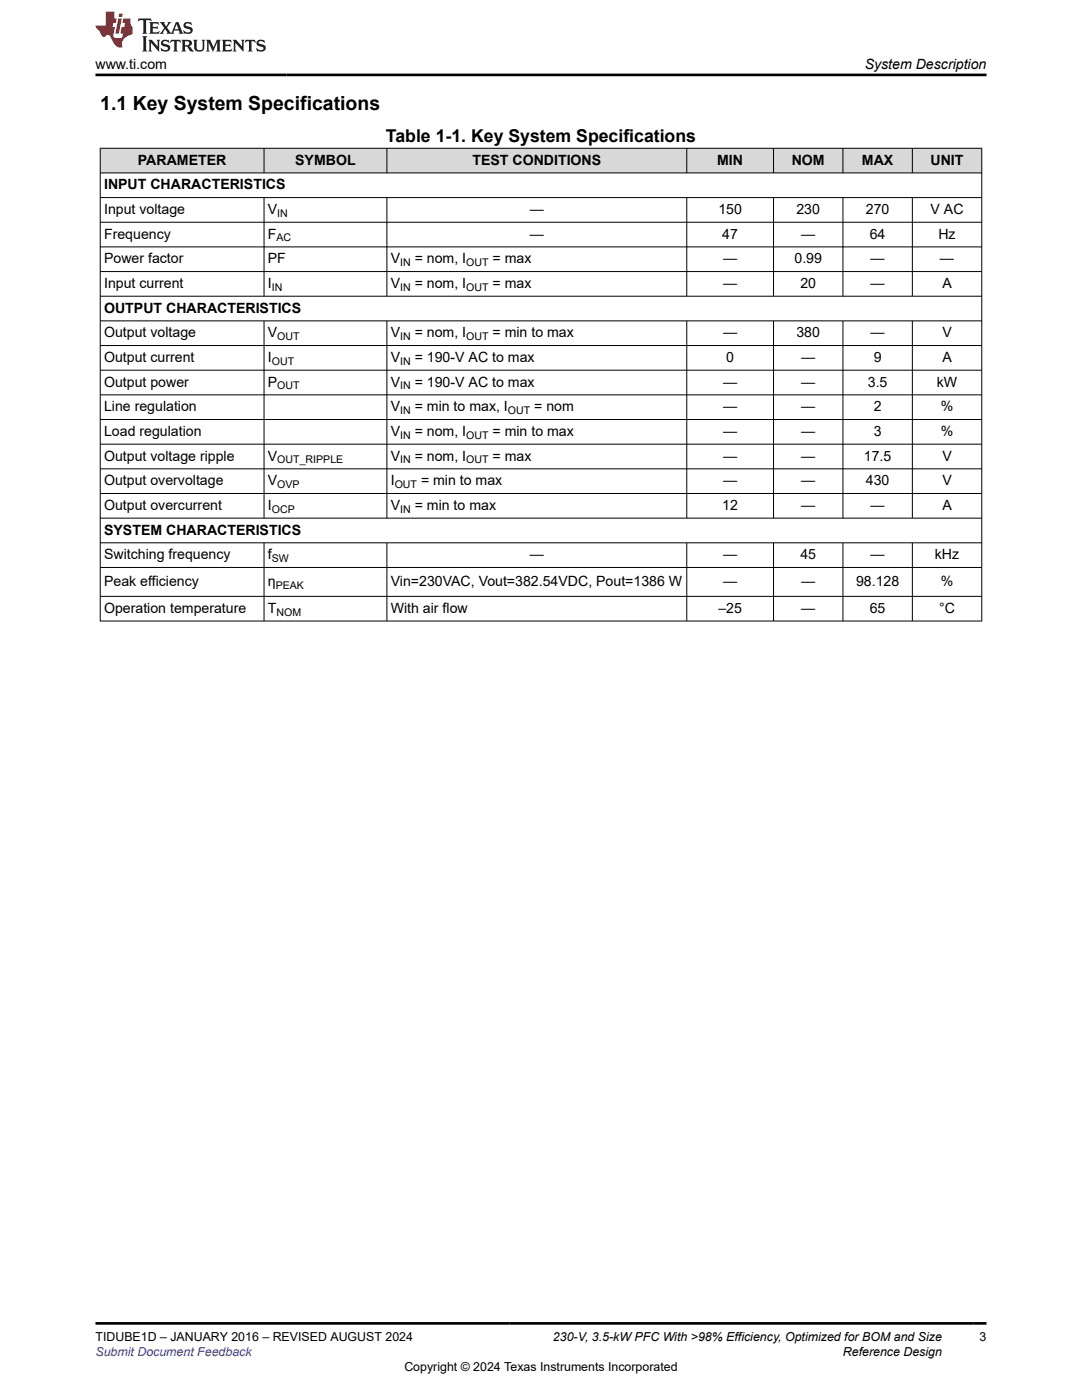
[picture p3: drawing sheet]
<svg xmlns="http://www.w3.org/2000/svg" width="216mm" height="279mm" viewBox="0 0 216 279" stroke-linecap="round" stroke-linejoin="round" font-family="sans-serif">
<g fill="#d8d8d8">
<path d="M20 29.6h175.9v4.9h-175.9z" fill-rule="evenodd"/>
<path d="M20.1 29.7h32.5v4.7h-32.5z" fill-rule="evenodd"/>
<path d="M52.7 29.7h24.4v4.7h-24.4z" fill-rule="evenodd"/>
<path d="M77.3 29.7h59.7v4.7h-59.7z" fill-rule="evenodd"/>
<path d="M137.1 29.7h17.2v4.7h-17.2z" fill-rule="evenodd"/>
<path d="M154.4 29.7h13.7v4.7h-13.7z" fill-rule="evenodd"/>
<path d="M168.3 29.7h13.7v4.7h-13.7z" fill-rule="evenodd"/>
<path d="M182.1 29.7h13.7v4.7h-13.7z" fill-rule="evenodd"/>
</g>
<g fill="none" stroke="#000" stroke-width=".2">
<path d="M19.9 29.6h176.1M19.9 34.5h176.1M19.9 39.4h176.1M20 29.5v94.5M52.7 29.5v5.1M52.7 39.4v19.8M77.2 29.5v5.1M77.2 39.4v19.8M137 29.5v5.1M137 39.4v19.8M154.3 29.5v5.1M154.3 39.4v19.8"/>
<path d="M168.2 29.5v5.1M168.2 39.4v19.8M182 29.5v5.1M182 39.4v19.8M195.9 29.5v94.5M19.9 44.4h176.1M19.9 49.3h176.1M19.9 54.2h176.1M19.9 59.1h176.1M19.9 64h176.1M19.9 69h176.1M19.9 73.9h176.1"/>
<path d="M19.9 78.8h176.1M52.7 64v39.5M77.2 64v39.5M137 64v39.5M154.3 64v39.5M168.2 64v39.5M182 64v39.5M19.9 83.7h176.1M19.9 88.6h176.1M19.9 93.6h176.1M19.9 98.5h176.1M19.9 103.4h176.1"/>
<path d="M19.9 108.3h176.1M19.9 113.3h176.1M19.9 119h176.1M52.7 108.3v15.7M77.2 108.3v15.7M137 108.3v15.7M154.3 108.3v15.7M168.2 108.3v15.7M182 108.3v15.7M19.9 123.9h176.1"/>
</g>
<path d="M27.7 3.7l-.2 .6 .5-.3h.6v.2v2.2l-.2 .3h1l-.2-.3v-2.2v-.2h.5l.5 .3-.1-.6zM29.8 4.4l.2 .4v1.6l-.2 .3h1.9l.1-.5a1.08 1.08 0 0 1-1.3 .1v-.6h.6l.4 .1v-.6l-.4 .2h-.6v-.6l.2-.1a1 1 0 0 1 1 .3l-.1-.6zM31.8 4.4l1 1.2-1 1.1h.9l-.2-.2 .4-.7 .5 .7-.2 .2h1.6l-.2-.2 .1-.4h1l.1 .4-.1 .2h.9l-.2-.3-.8-2h-.5l-1 2.2-.8-1.1 .9-1.1h-.8l.2 .2-.5 .7-.3-.7 .1-.2zM35.2 4.8l.4 1h-.8zM36.8 4.6a.65 .65 0 0 0-.2 .7 .65 .65 0 0 0 .6 .4l.7 .2 .1 .2a.79 .79 0 0 1-.7 .4 .79 .79 0 0 1-.7-.5l.1 .7 .2-.1a.93 .93 0 0 0 1.1 .1 .93 .93 0 0 0 .4-.9 1.46 1.46 0 0 0-1.2-.6l-.1-.4a1.09 1.09 0 0 1 1.2 .2l-.2-.6-.1 .1-.6-.1zM28.4 7.2l.2 .4v2.3l-.2 .4h1l-.2-.4v-2.3l.2-.4zM29.6 7.9l.2 .4v1.6l-.2 .4h.8l-.3-.4v-1.4l1.7 1.8v-2l.2-.4h-.8l.2 .3 .1 1.1-1.2-1.4zM32.3 8.1a.65 .65 0 0 0-.2 .7 .65 .65 0 0 0 .7 .4l.6 .2 .1 .3a.79 .79 0 0 1-.7 .3 .79 .79 0 0 1-.7-.5l.1 .8 .2-.1a.93 .93 0 0 0 1.1 0 .93 .93 0 0 0 .4-.9 1.46 1.46 0 0 0-1.2-.6l-.1-.4a1.09 1.09 0 0 1 1.2 .2l-.2-.6-.1 .1-.6-.1zM34.1 7.9l-.1 .7a.63 .63 0 0 1 .7-.4l.1 1.7-.3 .4h1l-.2-.4v-1.7a.66 .66 0 0 1 .8 .4l-.1-.7zM36.2 7.9l.2 .4v1.6l-.2 .4h.9l-.2-.2v-.8l.5 .1 .1 .1a.79 .79 0 0 0 1.2 .7l-1-1a.61 .61 0 0 0 .6-.6 .61 .61 0 0 0-.5-.6zM36.9 8.3l.2-.1a.47 .47 0 0 1 .5 .1 .47 .47 0 0 1 .1 .5l-.2 .2h-.6zM38.5 7.9l.2 .3a2.27 2.27 0 0 0 .4 1.9 1.04 1.04 0 0 0 1.7-.6v-1.3l.2-.3h-.8l.2 .4v1.2a.6 .6 0 0 1-.6 .5 .6 .6 0 0 1-.6-.5v-1.2l.3-.4zM41.1 7.9l.2 .4v1.6l-.2 .4h.7l-.2-.4v-1.5l.9 1.9 .8-1.9v1.5l-.2 .4h1l-.3-.4v-1.6l.3-.4h-.8l-.7 1.6-.7-1.6zM44.3 7.9l.2 .4v1.6l-.2 .4h1.9l.1-.6a1.09 1.09 0 0 1-1.3 .1v-.6h.6l.4 .2v-.7l-.4 .2h-.6v-.5l.2-.2a1.01 1.01 0 0 1 1 .3l-.1-.6zM46.4 7.9l.3 .4v1.6l-.3 .4h.8l-.2-.4v-1.4l1.6 1.8v-2l.2-.4h-.7l.2 .3v1.1l-1.2-1.4zM49 7.9l-.1 .7a.63 .63 0 0 1 .8-.4v1.7l-.3 .4h1l-.2-.4v-1.7a.66 .66 0 0 1 .8 .4l-.1-.7zM51.4 8.1a.65 .65 0 0 0-.2 .7 .65 .65 0 0 0 .6 .4l.6 .2 .2 .3a.79 .79 0 0 1-.8 .3 .79 .79 0 0 1-.6-.5l.1 .8 .2-.1a.93 .93 0 0 0 1 0 .93 .93 0 0 0 .5-.9 1.46 1.46 0 0 0-1.3-.6l-.1-.4a1.09 1.09 0 0 1 1.3 .2l-.2-.6-.2 .1-.5-.1z" fill="#231f20"/>
<path d="M21.1 2.3v2.8h-2.1l.1 .4 .9 .9a.95 .95 0 0 0 .9 .9 .59 .59 0 0 1 .6-.3 .59 .59 0 0 1 .5 .3l.4 .8a1.59 1.59 0 0 0 2.1 1.3 1.61 1.61 0 0 1 1-2.2l1-.4-.1-1.4a1.59 1.59 0 0 1-.4-1.7h-1.4l-.2 .9h.5l-.1 .8h-.5l-.2 1v.3h.4l-.2 .9h-.6a.73 .73 0 0 1-1.1-.6l.3-1.6h-.5l.2-.8h.5l.2-.9h-.5v-1.4zM23.6 3.7l-.6 3h.7l.6-3zM23.8 2.7l-.1 .7h.7l.1-.7z" fill="#ed1c24"/>
<path d="M19 15h177.8M19 264.1h177.8" fill="none" stroke="#000" stroke-width=".53"/>
<text font-size="3.9" x="20" y="22">1.1 Key System Specifications</text>
<text font-size="3.5" x="77" y="28.4">Table 1-1. Key System Specifications</text>
<g font-size="2.8">
<text x="19" y="13.8">www.ti.com</text>
<text x="172.5" y="13.8">System Description</text>
<text x="27.5" y="32.9">PARAMETER</text>
<text x="58.9" y="32.9">SYMBOL</text>
<text x="94.3" y="32.9">TEST CONDITIONS</text>
<text x="143.1" y="32.9">MIN</text>
<text x="158" y="32.9">NOM</text>
<text x="172" y="32.9">MAX</text>
<text x="185.7" y="32.9">UNIT</text>
<text x="20.8" y="37.8">INPUT CHARACTERISTICS</text>
<text x="20.8" y="42.7">Input voltage</text>
<text x="20.8" y="47.6">Frequency</text>
<text x="53.5" y="42.7">V</text>
<text x="53.5" y="47.6">F</text>
<text x="105.7" y="42.7">—</text>
<text x="105.7" y="47.6">—</text>
<text x="143.3" y="42.7">150</text>
<text x="144.1" y="47.6">47</text>
<text x="158.9" y="42.7">230</text>
<text x="159.9" y="47.6">—</text>
<text x="172.8" y="42.7">270</text>
<text x="173.6" y="47.6">64</text>
<text x="185.7" y="42.7">V AC</text>
<text x="187.3" y="47.6">Hz</text>
<text x="20.8" y="52.5">Power factor</text>
<text x="53.5" y="52.5">PF</text>
<text x="78" y="52.5">V</text>
<text x="82.8" y="52.5">= nom, I</text>
<text x="98.3" y="52.5">= max</text>
<text x="144.3" y="52.5">—</text>
<text x="158.5" y="52.5">0.99</text>
<text x="173.7" y="52.5">—</text>
<text x="187.6" y="52.5">—</text>
<text x="20.8" y="57.5">Input current</text>
<text x="53.5" y="57.5">I</text>
<text x="78" y="57.5">V</text>
<text x="82.8" y="57.5">= nom, I</text>
<text x="98.3" y="57.5">= max</text>
<text x="144.3" y="57.5">—</text>
<text x="159.7" y="57.5">20</text>
<text x="173.7" y="57.5">—</text>
<text x="188" y="57.5">A</text>
<text x="20.8" y="62.4">OUTPUT CHARACTERISTICS</text>
<text x="20.8" y="67.3">Output voltage</text>
<text x="53.5" y="67.3">V</text>
<text x="78" y="67.3">V</text>
<text x="82.8" y="67.3">= nom, I</text>
<text x="98.3" y="67.3">= min to max</text>
<text x="144.3" y="67.3">—</text>
<text x="158.9" y="67.3">380</text>
<text x="173.7" y="67.3">—</text>
<text x="188" y="67.3">V</text>
<text x="20.8" y="72.2">Output current</text>
<text x="20.8" y="77.2">Output power</text>
<text x="53.5" y="72.2">I</text>
<text x="53.5" y="77.2">P</text>
<text x="78" y="72.2">V</text>
<text x="78" y="77.2">V</text>
<text x="82.8" y="72.2">= 190-V AC to max</text>
<text x="82.8" y="77.2">= 190-V AC to max</text>
<text x="144.3" y="77.2">—</text>
<text x="144.9" y="72.2">0</text>
<text x="159.9" y="72.2">—</text>
<text x="159.9" y="77.2">—</text>
<text x="173.2" y="77.2">3.5</text>
<text x="174.3" y="72.2">9</text>
<text x="186.9" y="77.2">kW</text>
<text x="188" y="72.2">A</text>
<text x="20.8" y="82.1">Line regulation</text>
<text x="78" y="82.1">V</text>
<text x="82.8" y="82.1">= min to max, I</text>
<text x="106.6" y="82.1">= nom</text>
<text x="144.3" y="82.1">—</text>
<text x="159.9" y="82.1">—</text>
<text x="174.3" y="82.1">2</text>
<text x="187.7" y="82.1">%</text>
<text x="20.8" y="87">Load regulation</text>
<text x="78" y="87">V</text>
<text x="82.8" y="87">= nom, I</text>
<text x="98.3" y="87">= min to max</text>
<text x="144.3" y="87">—</text>
<text x="159.9" y="87">—</text>
<text x="174.3" y="87">3</text>
<text x="187.7" y="87">%</text>
<text x="20.8" y="91.9">Output voltage ripple</text>
<text x="53.5" y="91.9">V</text>
<text x="78" y="91.9">V</text>
<text x="82.8" y="91.9">= nom, I</text>
<text x="98.3" y="91.9">= max</text>
<text x="144.3" y="91.9">—</text>
<text x="159.9" y="91.9">—</text>
<text x="172.4" y="91.9">17.5</text>
<text x="188" y="91.9">V</text>
<text x="20.8" y="96.8">Output overvoltage</text>
<text x="20.8" y="101.8">Output overcurrent</text>
<text x="53.5" y="96.8">V</text>
<text x="53.5" y="101.8">I</text>
<text x="78" y="96.8">I</text>
<text x="78" y="101.8">V</text>
<text x="82.8" y="101.8">= min to max</text>
<text x="84" y="96.8">= min to max</text>
<text x="144.1" y="101.8">12</text>
<text x="144.3" y="96.8">—</text>
<text x="159.9" y="96.8">—</text>
<text x="159.9" y="101.8">—</text>
<text x="172.8" y="96.8">430</text>
<text x="173.7" y="101.8">—</text>
<text x="188" y="96.8">V</text>
<text x="188" y="101.8">A</text>
<text x="20.8" y="106.7">SYSTEM CHARACTERISTICS</text>
<text x="20.8" y="111.6">Switching frequency</text>
<text x="53.5" y="111.6">f</text>
<text x="105.7" y="111.6">—</text>
<text x="144.3" y="111.6">—</text>
<text x="159.7" y="111.6">45</text>
<text x="173.7" y="111.6">—</text>
<text x="186.5" y="111.6">kHz</text>
<text x="20.8" y="116.9">Peak efficiency</text>
<text x="53.5" y="116.9">η</text>
<text x="78" y="116.9">Vin=230VAC, Vout=382.54VDC, Pout=1386 W</text>
<text x="144.3" y="116.9">—</text>
<text x="159.9" y="116.9">—</text>
<text x="170.8" y="116.9">98.128</text>
<text x="187.7" y="116.9">%</text>
<text x="20.8" y="122.3">Operation temperature</text>
<text x="53.5" y="122.3">T</text>
<text x="78" y="122.3">With air flow</text>
<text x="143.3" y="122.3">–25</text>
<text x="159.9" y="122.3">—</text>
<text x="173.6" y="122.3">65</text>
<text x="187.4" y="122.3">°C</text>
</g>
<g font-size="2.5">
<text x="19" y="267.6">TIDUBE1D – JANUARY 2016 – REVISED AUGUST 2024</text>
<text x="110.3" y="267.6">230-V, 3.5-kW PFC With &gt;98% Efficiency, Optimized for BOM and Size</text>
<text x="195.5" y="267.6">3</text>
<text x="80.7" y="273.5">Copyright © 2024 Texas Instruments Incorporated</text>
<text x="168.2" y="270.6">Reference Design</text>
</g>
<text font-size="2.5" fill="#00f" x="19" y="270.6">Submit Document Feedback</text>
<g font-size="2.1">
<text x="55.3" y="43.3">IN</text>
<text x="55.2" y="48.2">AC</text>
<text x="79.9" y="53.1">IN</text>
<text x="93" y="53.1">OUT</text>
<text x="54.2" y="58">IN</text>
<text x="79.9" y="58">IN</text>
<text x="93" y="58">OUT</text>
<text x="55.3" y="67.9">OUT</text>
<text x="79.9" y="67.9">IN</text>
<text x="93" y="67.9">OUT</text>
<text x="54.2" y="72.8">OUT</text>
<text x="55.3" y="77.7">OUT</text>
<text x="79.9" y="72.8">IN</text>
<text x="79.9" y="77.7">IN</text>
<text x="79.9" y="82.6">IN</text>
<text x="101.3" y="82.6">OUT</text>
<text x="79.9" y="87.6">IN</text>
<text x="93" y="87.6">OUT</text>
<text x="55.3" y="92.5">OUT_RIPPLE</text>
<text x="79.9" y="92.5">IN</text>
<text x="93" y="92.5">OUT</text>
<text x="55.3" y="97.4">OVP</text>
<text x="78.8" y="97.4">OUT</text>
<text x="54.2" y="102.3">OCP</text>
<text x="79.9" y="102.3">IN</text>
<text x="54.2" y="112.2">SW</text>
<text x="55" y="117.5">PEAK</text>
<text x="55.2" y="122.9">NOM</text>
</g>
</svg>
